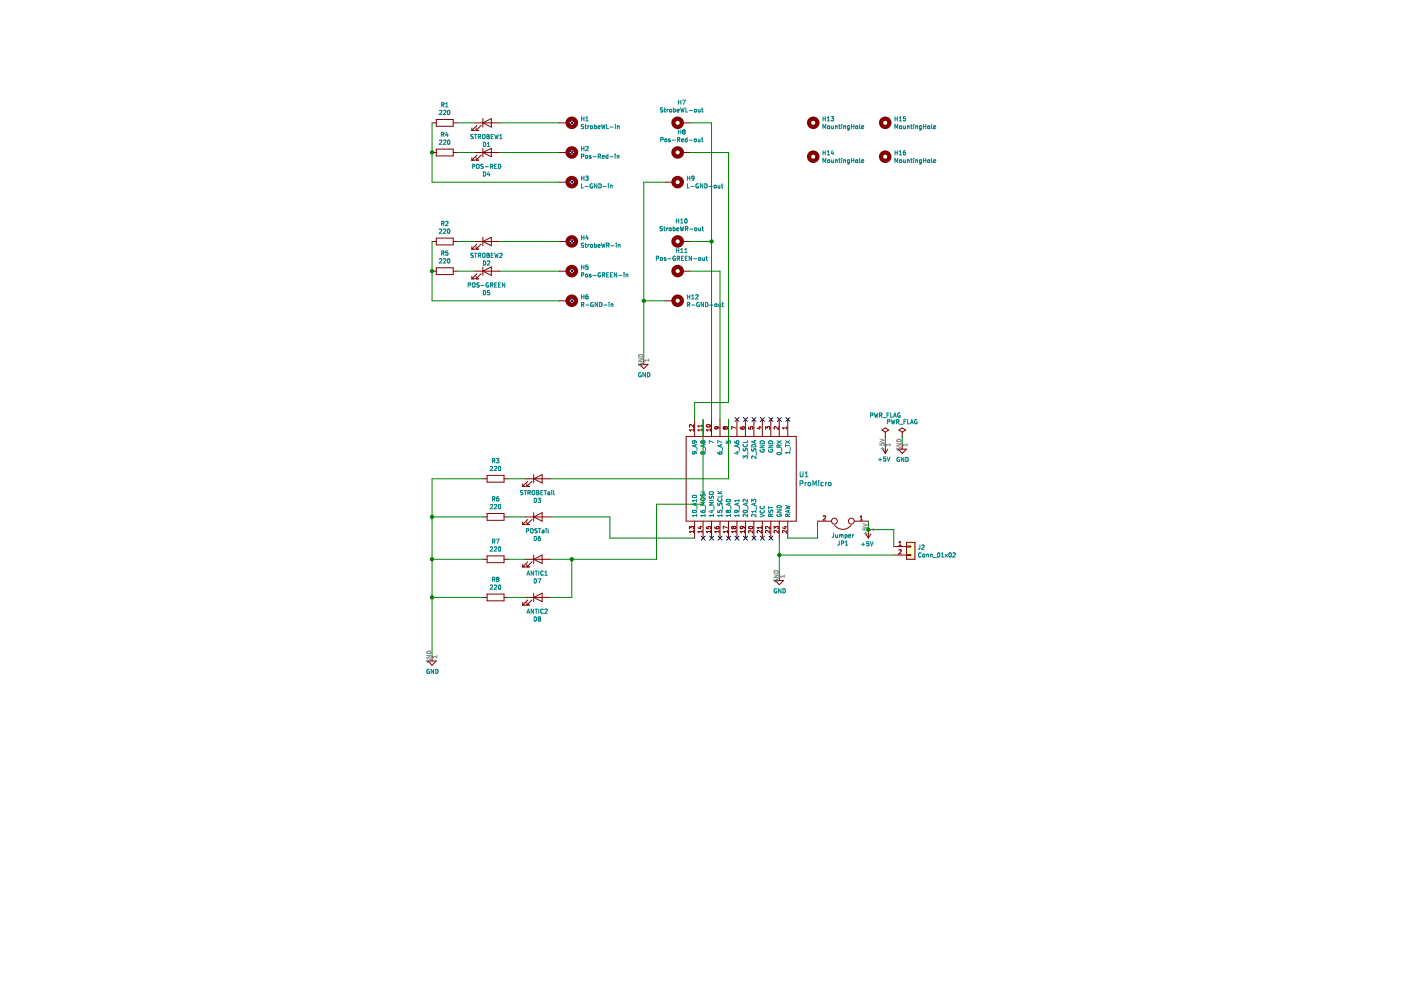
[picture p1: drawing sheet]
EESchema Schematic File Version 4
LIBS:A320-cache
EELAYER 29 0
EELAYER END
$Descr A3 16535 11693
encoding utf-8
Sheet 1 1
Title "LED Anti-Collision Lighting System Simulation"
Date "2019-05-22"
Rev "1"
Comp "OK2UQL"
Comment1 ""
Comment2 ""
Comment3 ""
Comment4 ""
$EndDescr
$Comp
L A320-rescue:LED-Device D8
U 1 1
P 6350 7050
F 0 "D8" H 6343 6795 50  0000 C CNN
F 1 "ANTIC2" H 6343 6886 50  0000 C CNN
F 2 "LEDs:LED_D3.0mm_FlatTop" H 6350 7050 50  0001 C CNN
F 3 "~" H 6350 7050 50  0001 C CNN
	1    6350 7050
	1    0    0    -1  
$EndComp
$Comp
L A320-rescue:LED-Device D7
U 1 1
P 6350 6600
F 0 "D7" H 6343 6345 50  0000 C CNN
F 1 "ANTIC1" H 6343 6436 50  0000 C CNN
F 2 "LEDs:LED_D3.0mm_FlatTop" H 6350 6600 50  0001 C CNN
F 3 "~" H 6350 6600 50  0001 C CNN
	1    6350 6600
	1    0    0    -1  
$EndComp
$Comp
L A320-rescue:LED-Device D6
U 1 1
P 6350 6100
F 0 "D6" H 6343 5845 50  0000 C CNN
F 1 "POSTail" H 6343 5936 50  0000 C CNN
F 2 "LEDs:LED_D3.0mm_Horizontal_O3.81mm_Z2.0mm" H 6350 6100 50  0001 C CNN
F 3 "~" H 6350 6100 50  0001 C CNN
	1    6350 6100
	1    0    0    -1  
$EndComp
$Comp
L A320-rescue:LED-Device D5
U 1 1
P 5750 3200
F 0 "D5" H 5743 2945 50  0000 C CNN
F 1 "POS-GREEN" H 5743 3036 50  0000 C CNN
F 2 "LEDs:LED_D3.0mm_Horizontal_O1.27mm_Z2.0mm" H 5750 3200 50  0001 C CNN
F 3 "~" H 5750 3200 50  0001 C CNN
	1    5750 3200
	1    0    0    -1  
$EndComp
$Comp
L A320-rescue:LED-Device D4
U 1 1
P 5750 1800
F 0 "D4" H 5743 1545 50  0000 C CNN
F 1 "POS-RED" H 5743 1636 50  0000 C CNN
F 2 "LEDs:LED_D3.0mm_Horizontal_O1.27mm_Z2.0mm" H 5750 1800 50  0001 C CNN
F 3 "~" H 5750 1800 50  0001 C CNN
	1    5750 1800
	1    0    0    -1  
$EndComp
$Comp
L A320-rescue:LED-Device D3
U 1 1
P 6350 5650
F 0 "D3" H 6343 5395 50  0000 C CNN
F 1 "STROBETail" H 6343 5486 50  0000 C CNN
F 2 "LEDs:LED_D3.0mm_Horizontal_O1.27mm_Z2.0mm" H 6350 5650 50  0001 C CNN
F 3 "~" H 6350 5650 50  0001 C CNN
	1    6350 5650
	1    0    0    -1  
$EndComp
$Comp
L A320-rescue:LED-Device D2
U 1 1
P 5750 2850
F 0 "D2" H 5743 2595 50  0000 C CNN
F 1 "STROBEW2" H 5743 2686 50  0000 C CNN
F 2 "LEDs:LED_D3.0mm_Horizontal_O3.81mm_Z2.0mm" H 5750 2850 50  0001 C CNN
F 3 "~" H 5750 2850 50  0001 C CNN
	1    5750 2850
	1    0    0    -1  
$EndComp
$Comp
L A320-rescue:LED-Device D1
U 1 1
P 5750 1450
F 0 "D1" H 5743 1195 50  0000 C CNN
F 1 "STROBEW1" H 5743 1286 50  0000 C CNN
F 2 "LEDs:LED_D3.0mm_Horizontal_O3.81mm_Z2.0mm" H 5750 1450 50  0001 C CNN
F 3 "~" H 5750 1450 50  0001 C CNN
	1    5750 1450
	1    0    0    -1  
$EndComp
$Comp
L A320-rescue:R-Device R8
U 1 1
P 5850 7050
F 0 "R8" V 6057 7050 50  0000 C CNN
F 1 "220" V 5966 7050 50  0000 C CNN
F 2 "Resistors_SMD:R_0805_HandSoldering" V 5780 7050 50  0001 C CNN
F 3 "~" H 5850 7050 50  0001 C CNN
	1    5850 7050
	0    -1   -1   0   
$EndComp
$Comp
L A320-rescue:R-Device R7
U 1 1
P 5850 6600
F 0 "R7" V 6057 6600 50  0000 C CNN
F 1 "220" V 5966 6600 50  0000 C CNN
F 2 "Resistors_SMD:R_0805_HandSoldering" V 5780 6600 50  0001 C CNN
F 3 "~" H 5850 6600 50  0001 C CNN
	1    5850 6600
	0    -1   -1   0   
$EndComp
$Comp
L A320-rescue:R-Device R6
U 1 1
P 5850 6100
F 0 "R6" V 6057 6100 50  0000 C CNN
F 1 "220" V 5966 6100 50  0000 C CNN
F 2 "Resistors_SMD:R_0805_HandSoldering" V 5780 6100 50  0001 C CNN
F 3 "~" H 5850 6100 50  0001 C CNN
	1    5850 6100
	0    -1   -1   0   
$EndComp
$Comp
L A320-rescue:R-Device R5
U 1 1
P 5250 3200
F 0 "R5" V 5457 3200 50  0000 C CNN
F 1 "220" V 5366 3200 50  0000 C CNN
F 2 "Resistors_SMD:R_0805_HandSoldering" V 5180 3200 50  0001 C CNN
F 3 "~" H 5250 3200 50  0001 C CNN
	1    5250 3200
	0    -1   -1   0   
$EndComp
$Comp
L A320-rescue:R-Device R4
U 1 1
P 5250 1800
F 0 "R4" V 5457 1800 50  0000 C CNN
F 1 "220" V 5366 1800 50  0000 C CNN
F 2 "Resistors_SMD:R_0805_HandSoldering" V 5180 1800 50  0001 C CNN
F 3 "~" H 5250 1800 50  0001 C CNN
	1    5250 1800
	0    -1   -1   0   
$EndComp
$Comp
L A320-rescue:R-Device R3
U 1 1
P 5850 5650
F 0 "R3" V 6057 5650 50  0000 C CNN
F 1 "220" V 5966 5650 50  0000 C CNN
F 2 "Resistors_SMD:R_0805_HandSoldering" V 5780 5650 50  0001 C CNN
F 3 "~" H 5850 5650 50  0001 C CNN
	1    5850 5650
	0    -1   -1   0   
$EndComp
$Comp
L A320-rescue:R-Device R2
U 1 1
P 5250 2850
F 0 "R2" V 5457 2850 50  0000 C CNN
F 1 "220" V 5366 2850 50  0000 C CNN
F 2 "Resistors_SMD:R_0805_HandSoldering" V 5180 2850 50  0001 C CNN
F 3 "~" H 5250 2850 50  0001 C CNN
	1    5250 2850
	0    -1   -1   0   
$EndComp
$Comp
L A320-rescue:R-Device R1
U 1 1
P 5250 1450
F 0 "R1" V 5457 1450 50  0000 C CNN
F 1 "220" V 5366 1450 50  0000 C CNN
F 2 "Resistors_SMD:R_0805_HandSoldering" V 5180 1450 50  0001 C CNN
F 3 "~" H 5250 1450 50  0001 C CNN
	1    5250 1450
	0    -1   -1   0   
$EndComp
Wire Wire Line
	6200 7050 6000 7050
Wire Wire Line
	6000 6600 6200 6600
Wire Wire Line
	6200 6100 6000 6100
Wire Wire Line
	5600 3200 5400 3200
Wire Wire Line
	5600 1800 5400 1800
Wire Wire Line
	6200 5650 6000 5650
Wire Wire Line
	5600 2850 5400 2850
Wire Wire Line
	5600 1450 5400 1450
Wire Wire Line
	5100 7050 5700 7050
Wire Wire Line
	5700 6600 5100 6600
Connection ~ 5100 6600
Wire Wire Line
	5100 6600 5100 7050
Wire Wire Line
	5700 6100 5100 6100
Wire Wire Line
	5100 6100 5100 6600
Wire Wire Line
	5100 7050 5100 7750
Connection ~ 5100 7050
Wire Wire Line
	7750 6600 6750 6600
Wire Wire Line
	6500 7050 6750 7050
Wire Wire Line
	6750 7050 6750 6600
Connection ~ 6750 6600
Wire Wire Line
	6750 6600 6500 6600
Wire Wire Line
	6500 6100 7200 6100
Wire Wire Line
	7200 6100 7200 6350
Wire Wire Line
	7200 6350 8200 6350
$Comp
L A320-rescue:Conn_01x02-Connector_Generic J2
U 1 1
P 10750 6450
F 0 "J2" H 10830 6442 50  0000 L CNN
F 1 "Conn_01x02" H 10830 6351 50  0000 L CNN
F 2 "Pin_Headers:Pin_Header_Angled_1x02_Pitch2.54mm" H 10750 6450 50  0001 C CNN
F 3 "~" H 10750 6450 50  0001 C CNN
	1    10750 6450
	1    0    0    -1  
$EndComp
Wire Wire Line
	9200 6550 10550 6550
Wire Wire Line
	9300 6350 9650 6350
Wire Wire Line
	10550 6250 10250 6250
Wire Wire Line
	10550 6250 10550 6450
Wire Wire Line
	10250 6250 10250 6150
Wire Wire Line
	9650 6150 9650 6350
$Comp
L A320-rescue:Jumper-Device JP1
U 1 1
P 9950 6150
F 0 "JP1" H 9950 6414 50  0000 C CNN
F 1 "Jumper" H 9950 6323 50  0000 C CNN
F 2 "promicro:ON-OFF-SWITH" H 9950 6150 50  0001 C CNN
F 3 "~" H 9950 6150 50  0001 C CNN
	1    9950 6150
	-1   0    0    1   
$EndComp
NoConn ~ 8300 6350
NoConn ~ 8400 6350
NoConn ~ 8500 6350
NoConn ~ 8600 6350
NoConn ~ 8700 6350
NoConn ~ 8800 6350
NoConn ~ 8900 6350
NoConn ~ 9000 6350
NoConn ~ 9100 6350
NoConn ~ 8700 4950
NoConn ~ 8800 4950
NoConn ~ 8900 4950
NoConn ~ 9000 4950
NoConn ~ 9100 4950
NoConn ~ 9200 4950
NoConn ~ 9300 4950
Wire Wire Line
	9200 6550 9200 6350
$Comp
L power:GND #PWR0102
U 1 1
P 9200 6800
F 0 "#PWR0102" H 9200 6550 50  0001 C CNN
F 1 "GND" H 9205 6627 50  0000 C CNN
F 2 "" H 9200 6800 50  0001 C CNN
F 3 "" H 9200 6800 50  0001 C CNN
	1    9200 6800
	1    0    0    -1  
$EndComp
Wire Wire Line
	9200 6550 9200 6800
Connection ~ 9200 6550
$Comp
L power:PWR_FLAG #FLG0101
U 1 1
P 10450 5150
F 0 "#FLG0101" H 10450 5225 50  0001 C CNN
F 1 "PWR_FLAG" H 10450 5400 50  0000 C CNN
F 2 "" H 10450 5150 50  0001 C CNN
F 3 "~" H 10450 5150 50  0001 C CNN
	1    10450 5150
	1    0    0    -1  
$EndComp
$Comp
L power:+5V #PWR0103
U 1 1
P 10450 5250
F 0 "#PWR0103" H 10450 5100 50  0001 C CNN
F 1 "+5V" H 10465 5423 50  0000 C CNN
F 2 "" H 10450 5250 50  0001 C CNN
F 3 "" H 10450 5250 50  0001 C CNN
	1    10450 5250
	-1   0    0    1   
$EndComp
Wire Wire Line
	10450 5150 10450 5250
$Comp
L power:PWR_FLAG #FLG0102
U 1 1
P 10650 5150
F 0 "#FLG0102" H 10650 5225 50  0001 C CNN
F 1 "PWR_FLAG" H 10650 5323 50  0000 C CNN
F 2 "" H 10650 5150 50  0001 C CNN
F 3 "~" H 10650 5150 50  0001 C CNN
	1    10650 5150
	1    0    0    -1  
$EndComp
$Comp
L power:GND #PWR0104
U 1 1
P 10650 5250
F 0 "#PWR0104" H 10650 5000 50  0001 C CNN
F 1 "GND" H 10655 5077 50  0000 C CNN
F 2 "" H 10650 5250 50  0001 C CNN
F 3 "" H 10650 5250 50  0001 C CNN
	1    10650 5250
	1    0    0    -1  
$EndComp
Wire Wire Line
	10650 5150 10650 5250
Wire Wire Line
	5900 2850 6600 2850
Wire Wire Line
	5900 1450 6600 1450
$Comp
L power:GND #PWR0101
U 1 1
P 5100 7750
F 0 "#PWR0101" H 5100 7500 50  0001 C CNN
F 1 "GND" H 5105 7577 50  0000 C CNN
F 2 "" H 5100 7750 50  0001 C CNN
F 3 "" H 5100 7750 50  0001 C CNN
	1    5100 7750
	1    0    0    -1  
$EndComp
Wire Wire Line
	5100 2150 6600 2150
Wire Wire Line
	5100 1450 5100 1800
Connection ~ 5100 1800
Wire Wire Line
	5100 1800 5100 2150
Wire Wire Line
	5900 1800 6600 1800
Wire Wire Line
	5100 2850 5100 3200
Wire Wire Line
	5100 3200 5100 3550
Wire Wire Line
	5100 3550 6600 3550
Connection ~ 5100 3200
Wire Wire Line
	5900 3200 6600 3200
$Comp
L promicro:ProMicro U1
U 1 1
P 8550 5650
F 0 "U1" V 8497 6528 60  0000 L CNN
F 1 "ProMicro" V 8603 6528 60  0000 L CNN
F 2 "promicro:ProMicro" H 8650 4600 60  0001 C CNN
F 3 "" H 8650 4600 60  0000 C CNN
	1    8550 5650
	0    1    1    0   
$EndComp
Wire Wire Line
	8600 5650 8600 4950
Wire Wire Line
	6500 5650 8600 5650
Wire Wire Line
	5700 5650 5100 5650
Wire Wire Line
	5100 5650 5100 6100
Connection ~ 5100 6100
Wire Wire Line
	8300 4950 8300 5950
Wire Wire Line
	8300 5950 7750 5950
Wire Wire Line
	7750 5950 7750 6600
$Comp
L A320-rescue:MountingHole_Pad-Mechanical H1
U 1 1
P 6700 1450
F 0 "H1" V 6654 1600 50  0000 L CNN
F 1 "StrobeWL-in" V 6745 1600 50  0000 L CNN
F 2 "Wire_Pads:SolderWirePad_single_1-2mmDrill" H 6700 1450 50  0001 C CNN
F 3 "~" H 6700 1450 50  0001 C CNN
	1    6700 1450
	0    1    1    0   
$EndComp
$Comp
L A320-rescue:MountingHole_Pad-Mechanical H2
U 1 1
P 6700 1800
F 0 "H2" V 6654 1950 50  0000 L CNN
F 1 "Pos-Red-in" V 6745 1950 50  0000 L CNN
F 2 "Wire_Pads:SolderWirePad_single_1-2mmDrill" H 6700 1800 50  0001 C CNN
F 3 "~" H 6700 1800 50  0001 C CNN
	1    6700 1800
	0    1    1    0   
$EndComp
$Comp
L A320-rescue:MountingHole_Pad-Mechanical H3
U 1 1
P 6700 2150
F 0 "H3" V 6654 2300 50  0000 L CNN
F 1 "L-GND-in" V 6745 2300 50  0000 L CNN
F 2 "Wire_Pads:SolderWirePad_single_1-2mmDrill" H 6700 2150 50  0001 C CNN
F 3 "~" H 6700 2150 50  0001 C CNN
	1    6700 2150
	0    1    1    0   
$EndComp
$Comp
L A320-rescue:MountingHole_Pad-Mechanical H4
U 1 1
P 6700 2850
F 0 "H4" V 6654 3000 50  0000 L CNN
F 1 "StrobeWR-in" V 6745 3000 50  0000 L CNN
F 2 "Wire_Pads:SolderWirePad_single_1-2mmDrill" H 6700 2850 50  0001 C CNN
F 3 "~" H 6700 2850 50  0001 C CNN
	1    6700 2850
	0    1    1    0   
$EndComp
$Comp
L A320-rescue:MountingHole_Pad-Mechanical H5
U 1 1
P 6700 3200
F 0 "H5" V 6654 3350 50  0000 L CNN
F 1 "Pos-GREEN-in" V 6745 3350 50  0000 L CNN
F 2 "Wire_Pads:SolderWirePad_single_1-2mmDrill" H 6700 3200 50  0001 C CNN
F 3 "~" H 6700 3200 50  0001 C CNN
	1    6700 3200
	0    1    1    0   
$EndComp
$Comp
L A320-rescue:MountingHole_Pad-Mechanical H6
U 1 1
P 6700 3550
F 0 "H6" V 6654 3700 50  0000 L CNN
F 1 "R-GND-in" V 6745 3700 50  0000 L CNN
F 2 "Wire_Pads:SolderWirePad_single_1-2mmDrill" H 6700 3550 50  0001 C CNN
F 3 "~" H 6700 3550 50  0001 C CNN
	1    6700 3550
	0    1    1    0   
$EndComp
$Comp
L A320-rescue:MountingHole_Pad-Mechanical H12
U 1 1
P 7950 3550
F 0 "H12" V 7904 3700 50  0000 L CNN
F 1 "R-GND-out" V 7995 3700 50  0000 L CNN
F 2 "Wire_Pads:SolderWirePad_single_1-2mmDrill" H 7950 3550 50  0001 C CNN
F 3 "~" H 7950 3550 50  0001 C CNN
	1    7950 3550
	0    1    1    0   
$EndComp
$Comp
L A320-rescue:MountingHole_Pad-Mechanical H11
U 1 1
P 8050 3200
F 0 "H11" V 8287 3203 50  0000 C CNN
F 1 "Pos-GREEN-out" V 8196 3203 50  0000 C CNN
F 2 "Wire_Pads:SolderWirePad_single_1-2mmDrill" H 8050 3200 50  0001 C CNN
F 3 "~" H 8050 3200 50  0001 C CNN
	1    8050 3200
	0    -1   -1   0   
$EndComp
$Comp
L A320-rescue:MountingHole_Pad-Mechanical H10
U 1 1
P 8050 2850
F 0 "H10" V 8287 2853 50  0000 C CNN
F 1 "StrobeWR-out" V 8196 2853 50  0000 C CNN
F 2 "Wire_Pads:SolderWirePad_single_1-2mmDrill" H 8050 2850 50  0001 C CNN
F 3 "~" H 8050 2850 50  0001 C CNN
	1    8050 2850
	0    -1   -1   0   
$EndComp
$Comp
L A320-rescue:MountingHole_Pad-Mechanical H9
U 1 1
P 7950 2150
F 0 "H9" V 7904 2300 50  0000 L CNN
F 1 "L-GND-out" V 7995 2300 50  0000 L CNN
F 2 "Wire_Pads:SolderWirePad_single_1-2mmDrill" H 7950 2150 50  0001 C CNN
F 3 "~" H 7950 2150 50  0001 C CNN
	1    7950 2150
	0    1    1    0   
$EndComp
$Comp
L A320-rescue:MountingHole_Pad-Mechanical H8
U 1 1
P 8050 1800
F 0 "H8" V 8287 1803 50  0000 C CNN
F 1 "Pos-Red-out" V 8196 1803 50  0000 C CNN
F 2 "Wire_Pads:SolderWirePad_single_1-2mmDrill" H 8050 1800 50  0001 C CNN
F 3 "~" H 8050 1800 50  0001 C CNN
	1    8050 1800
	0    -1   -1   0   
$EndComp
$Comp
L A320-rescue:MountingHole_Pad-Mechanical H7
U 1 1
P 8050 1450
F 0 "H7" V 8287 1453 50  0000 C CNN
F 1 "StrobeWL-out" V 8196 1453 50  0000 C CNN
F 2 "Wire_Pads:SolderWirePad_single_1-2mmDrill" H 8050 1450 50  0001 C CNN
F 3 "~" H 8050 1450 50  0001 C CNN
	1    8050 1450
	0    -1   -1   0   
$EndComp
NoConn ~ 6750 1450
NoConn ~ 6750 1800
NoConn ~ 6750 2150
NoConn ~ 6750 2850
NoConn ~ 6750 3200
NoConn ~ 6750 3550
Wire Wire Line
	7850 2150 7600 2150
Wire Wire Line
	7600 2150 7600 3550
Wire Wire Line
	7850 3550 7600 3550
Connection ~ 7600 3550
Wire Wire Line
	7600 3550 7600 4250
$Comp
L power:GND #PWR0107
U 1 1
P 7600 4250
F 0 "#PWR0107" H 7600 4000 50  0001 C CNN
F 1 "GND" H 7605 4077 50  0000 C CNN
F 2 "" H 7600 4250 50  0001 C CNN
F 3 "" H 7600 4250 50  0001 C CNN
	1    7600 4250
	1    0    0    -1  
$EndComp
Wire Wire Line
	8400 4950 8400 2850
Wire Wire Line
	8400 1450 8150 1450
Wire Wire Line
	8150 2850 8400 2850
Connection ~ 8400 2850
Wire Wire Line
	8400 2850 8400 1450
Wire Wire Line
	8500 4950 8500 3200
Wire Wire Line
	8500 3200 8150 3200
Wire Wire Line
	8150 1800 8600 1800
Wire Wire Line
	8600 1800 8600 4750
Wire Wire Line
	8600 4750 8200 4750
Wire Wire Line
	8200 4750 8200 4950
$Comp
L A320-rescue:MountingHole-Mechanical H13
U 1 1
P 9600 1450
F 0 "H13" H 9700 1496 50  0000 L CNN
F 1 "MountingHole" H 9700 1405 50  0000 L CNN
F 2 "Mounting_Holes:MountingHole_2.5mm" H 9600 1450 50  0001 C CNN
F 3 "~" H 9600 1450 50  0001 C CNN
	1    9600 1450
	1    0    0    -1  
$EndComp
$Comp
L A320-rescue:MountingHole-Mechanical H14
U 1 1
P 9600 1850
F 0 "H14" H 9700 1896 50  0000 L CNN
F 1 "MountingHole" H 9700 1805 50  0000 L CNN
F 2 "Mounting_Holes:MountingHole_2.5mm" H 9600 1850 50  0001 C CNN
F 3 "~" H 9600 1850 50  0001 C CNN
	1    9600 1850
	1    0    0    -1  
$EndComp
Connection ~ 10250 6250
$Comp
L power:+5V #PWR0105
U 1 1
P 10250 6250
F 0 "#PWR0105" H 10250 6100 50  0001 C CNN
F 1 "+5V" H 10265 6423 50  0000 C CNN
F 2 "" H 10250 6250 50  0001 C CNN
F 3 "" H 10250 6250 50  0001 C CNN
	1    10250 6250
	-1   0    0    1   
$EndComp
$Comp
L A320-rescue:MountingHole-Mechanical H15
U 1 1
P 10450 1450
F 0 "H15" H 10550 1496 50  0000 L CNN
F 1 "MountingHole" H 10550 1405 50  0000 L CNN
F 2 "Mounting_Holes:MountingHole_2.5mm" H 10450 1450 50  0001 C CNN
F 3 "~" H 10450 1450 50  0001 C CNN
	1    10450 1450
	1    0    0    -1  
$EndComp
$Comp
L A320-rescue:MountingHole-Mechanical H16
U 1 1
P 10450 1850
F 0 "H16" H 10550 1896 50  0000 L CNN
F 1 "MountingHole" H 10550 1805 50  0000 L CNN
F 2 "Mounting_Holes:MountingHole_2.5mm" H 10450 1850 50  0001 C CNN
F 3 "~" H 10450 1850 50  0001 C CNN
	1    10450 1850
	1    0    0    -1  
$EndComp
$EndSCHEMATC
